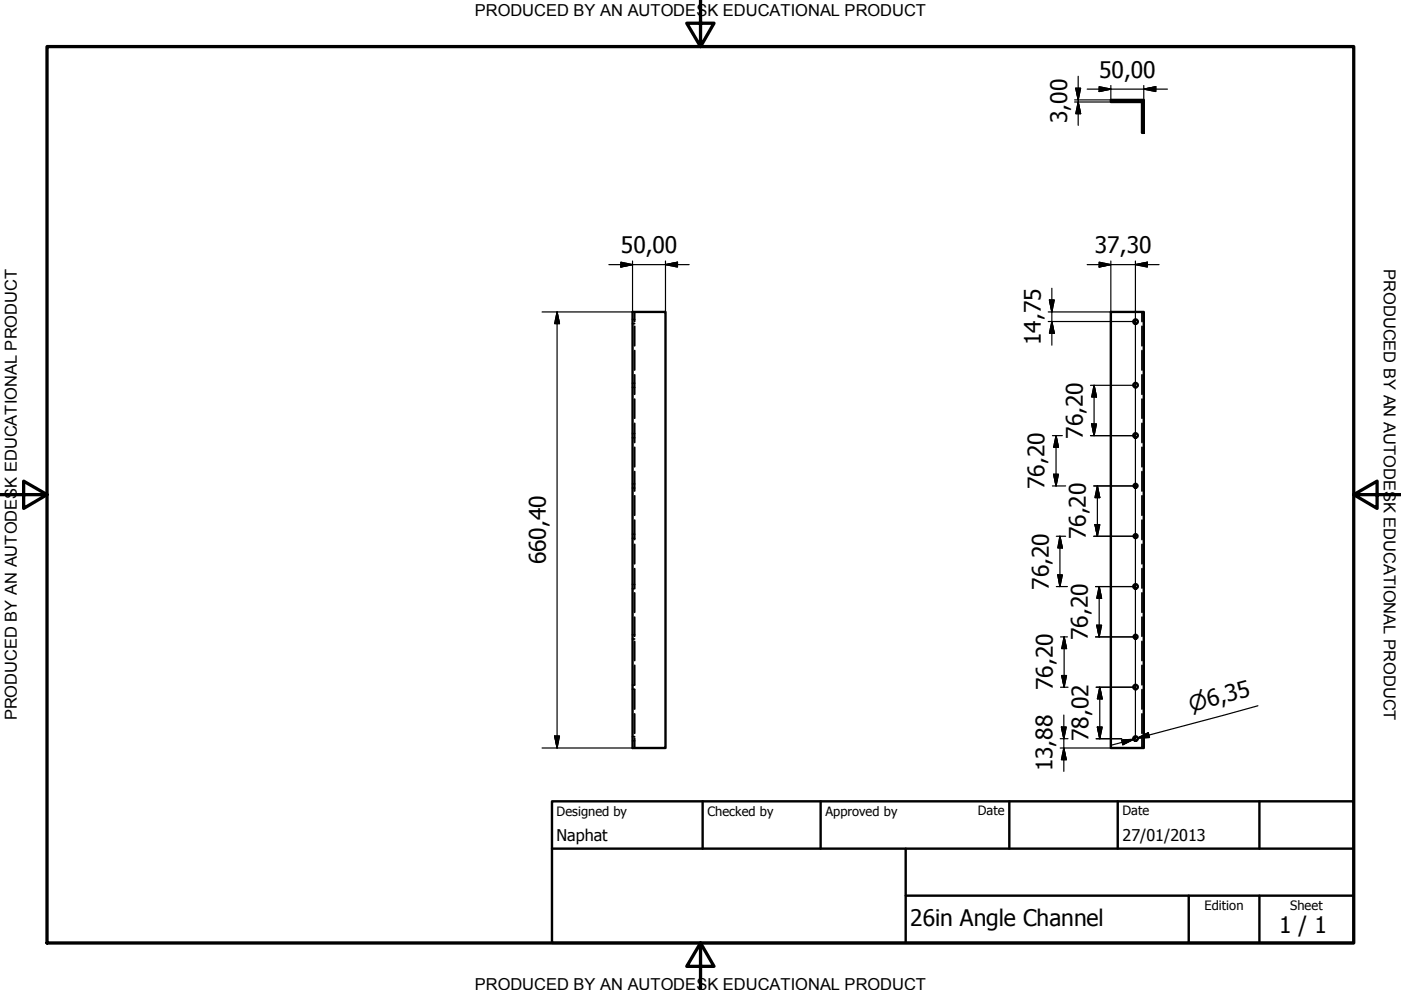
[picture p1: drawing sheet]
<svg xmlns="http://www.w3.org/2000/svg" width="297mm" height="210mm" viewBox="0 0 297 210" stroke-linecap="round" stroke-linejoin="round" font-family="sans-serif">
<!-- layer: Visible (ISO) -->
<g fill="none" stroke="#000" stroke-width=".51">
<path d="M235.5 21.2h7v7h-.4v-6.6h-6.6zM134.1 66.1h7v92.5h-7zM235.5 66.1h7v92.5h-7z"/>
<circle cx="240.8" cy="68.2" r=".48"/>
<circle cx="240.8" cy="81.7" r=".48"/>
<circle cx="240.8" cy="92.3" r=".48"/>
<circle cx="240.8" cy="103" r=".41"/>
<circle cx="240.8" cy="113.7" r=".41"/>
<circle cx="240.8" cy="135" r=".41"/>
<circle cx="240.8" cy="124.3" r=".48"/>
<circle cx="240.8" cy="145.7" r=".48"/>
<circle cx="240.8" cy="156.6" r=".48"/>
</g>
<!-- layer: Hidden (ISO) -->
<g fill="none" stroke="#000" stroke-width=".38">
<path d="M240.3 21.2v.1M240.3 21.5v.1M241.2 21.2v.1M241.2 21.5v.1M134.1 68.6h.1M134.1 67.7h.1M134.4 68.6h.2M134.4 67.7h.2M134.6 66.1v2.1M134.6 69.2v4.1M134.6 74.3v4.2M134.6 79.5v4.1"/>
<path d="M242.1 66.1v2.1M242.1 69.2v4.1M242.1 74.3v4.2M242.1 79.5v4.1M134.1 82.1h.1M134.1 81.3h.1M134.1 92.8h.1M134.1 91.9h.1M134.4 82.1h.2M134.4 81.3h.2M134.4 92.8h.2M134.4 91.9h.2"/>
<path d="M134.6 84.6v4.1M134.6 89.8v4M134.6 94.8v4.2M134.6 100v4.1M242.1 84.6v4.1M242.1 89.8v4M242.1 94.8v4.2M242.1 100v4.1M134.1 103.5h.1M134.1 102.6h.1M134.1 114.1h.1M134.1 113.3h.1"/>
<path d="M134.4 103.5h.2M134.4 102.6h.2M134.4 114.1h.2M134.4 113.3h.2M134.6 105.1v4.2M134.6 110.3v4.1M134.6 115.4v4.1M242.1 105.1v4.2M242.1 110.3v4.1M242.1 115.4v4.1M134.1 124.8h.1M134.1 123.9h.1"/>
<path d="M134.1 135.5h.1M134.1 134.6h.1M134.4 124.8h.2M134.4 123.9h.2M134.4 135.5h.2M134.4 134.6h.2M134.6 120.6v4.1M134.6 125.7v4.1M134.6 130.8v4.1M134.6 136v4.1M242.1 120.6v4.1M242.1 125.7v4.1"/>
<path d="M242.1 130.8v4.1M242.1 136v4.1M134.1 146.1h.1M134.1 145.3h.1M134.1 157.1h.1M134.1 156.2h.1M134.4 146.1h.2M134.4 145.3h.2M134.4 157.1h.2M134.4 156.2h.2M134.6 141.1v4.1M134.6 146.2v4.1"/>
<path d="M134.6 151.4v4.1M134.6 156.5v2.1M242.1 141.1v4.1M242.1 146.2v4.1M242.1 151.4v4.1M242.1 156.5v2.1"/>
</g>
<!-- layer: Border (ISO) -->
<path d="M148.5 -.1v10l-2.9-5h5.8l-2.9 5M10 9.9h277v190h-277zM0 104.9h10l-5-2.9v5.8l5-2.9M287 104.9l5 2.9v-5.8l-5 2.9h10M148.5 199.9l2.9 5h-5.8l2.9-5v10" fill="none" stroke="#000" stroke-width=".7"/>
<!-- layer: Title (ISO) -->
<path d="M117 169.9h170v30h-170zM117 179.9h170M149 169.9v10M174 169.9v10M192 179.9v20M214 169.9v10M237 169.9v10M267 169.9v10M192 189.9h95M252 189.9v10M267 189.9v10" fill="none" stroke="#000" stroke-width=".51"/>
<!-- layer: Dimension (ISO) -->
<g fill="none" stroke="#000" stroke-width=".25">
<path d="M228.1 18.7h1l-.5 2.5zM228.6 16.2v10.4M230.5 18.9h17M233 18.4l2.5 .5-2.5 .5zM235.5 18.1v3.1h-7.7M242.5 18.9l2.5-.5v1zM242.5 18.1v3.1M227.8 21.6h7.7M228.6 21.6l.5 2.5h-1zM129.1 56.1h17M131.6 55.6l2.5 .5-2.5 .5zM134.1 55.3v10.8h-19.2"/>
<path d="M141.1 56.1l2.5-.5v1zM141.1 55.3v10.8M230.5 56.1h15.2M233 55.6l2.5 .5-2.5 .5zM235.5 55.3v10.8h-13.3M240.7 56.1l2.6-.5v1zM240.7 55.3v101.3h-.5M118.1 66.1l.5 2.5h-1zM118.1 66.1v92.5M222.2 68.2h18.5M222.5 63.6h1l-.5 2.5zM223 68.2l.5 2.4h-1z"/>
<path d="M223 61.1v12.1M223.1 92.4h2.1M223.9 92.4l.5 2.4h-1zM223.9 92.4v10.6M231.2 92.4h9.5M231.2 81.7h9.5M231.5 89.9h1l-.5 2.5zM232 81.7l.5 2.5h-1zM232 81.7v10.7M223.1 103h2.8M223.4 100.6h1l-.5 2.4zM224 113.7h1.9"/>
<path d="M224.7 113.7l.5 2.5h-.9zM224.7 113.7v10.7M231.9 113.7h8.8M231.9 103h8.8M232.2 111.2h1l-.5 2.5zM232.7 103l.5 2.5h-1zM232.7 103v10.7M224 124.4h2.3M224.3 121.9h.9l-.5 2.5zM224.9 135h1.4M225.6 135l.5 2.5h-1zM225.6 135v10.7"/>
<path d="M232.3 135h8.4M232.3 124.4h8.4M232.5 132.6h1.1l-.6 2.4zM233 124.4l.6 2.4h-1.1zM233 124.4v10.6M114.9 158.6h19.2M117.6 156.1h1l-.5 2.5zM224.8 158.6h10.7M224.8 156.6h1.6M224.9 145.7h1.5M225 154.1h1.1l-.5 2.5zM225.1 143.2h1l-.5 2.5z"/>
<path d="M225.6 158.6l.5 2.5h-1.1zM225.6 151.6v11.9M232.4 156.6h5.4M232.4 145.7h8.3M232.7 154.1h1l-.5 2.5zM233.2 145.7l.5 2.5h-1zM233.2 145.7v10.9M237.8 156.9l2.5-.1-2.2 1.1zM240.3 156.8l-4.8 1.2M241.2 156.5l2.3-1.1 .2 1zM266.7 149.6l-25.5 6.9 2.4-.6"/>
</g>
<g fill="#000" stroke="#000" stroke-width=".25">
<path d="M228.1 18.7l.5 2.5zM228.1 18.7h1l-.5 2.5zM233 19.4l2.5-.5zM233 18.4l2.5 .5-2.5 .5zM242.5 18.9l2.5-.5zM242.5 18.9l2.5-.5v1zM228.6 21.6l.5 2.5zM228.6 21.6l.5 2.5h-1zM131.6 56.6l2.5-.5zM131.6 55.6l2.5 .5-2.5 .5zM141.1 56.1l2.5-.5zM141.1 56.1l2.5-.5v1z"/>
<path d="M233 56.6l2.5-.5zM233 55.6l2.5 .5-2.5 .5zM240.7 56.1l2.6-.5zM240.7 56.1l2.6-.5v1zM118.1 66.1l.5 2.5zM118.1 66.1l.5 2.5h-1zM222.5 63.6l.5 2.5zM222.5 63.6h1l-.5 2.5zM223 68.2l.5 2.4zM223 68.2l.5 2.4h-1zM223.9 92.4l.5 2.4zM223.9 92.4l.5 2.4h-1z"/>
<path d="M231.5 89.9l.5 2.5zM231.5 89.9h1l-.5 2.5zM232 81.7l.5 2.5zM232 81.7l.5 2.5h-1zM223.4 100.6l.5 2.4zM223.4 100.6h1l-.5 2.4zM224.7 113.7l.5 2.5zM224.7 113.7l.5 2.5h-.9zM232.2 111.2l.5 2.5zM232.2 111.2h1l-.5 2.5zM232.7 103l.5 2.5zM232.7 103l.5 2.5h-1z"/>
<path d="M224.3 121.9l.4 2.5zM224.3 121.9h.9l-.5 2.5zM225.6 135l.5 2.5zM225.6 135l.5 2.5h-1zM232.5 132.6l.5 2.4zM232.5 132.6h1.1l-.6 2.4zM233 124.4l.6 2.4zM233 124.4l.6 2.4h-1.1zM117.6 156.1l.5 2.5zM117.6 156.1h1l-.5 2.5zM225 154.1l.6 2.5zM225 154.1h1.1l-.5 2.5z"/>
<path d="M225.1 143.2l.5 2.5zM225.1 143.2h1l-.5 2.5zM232.7 154.1l.5 2.5zM232.7 154.1h1l-.5 2.5zM233.2 145.7l.5 2.5zM233.2 145.7l.5 2.5h-1zM238.1 157.9l2.2-1.1zM237.8 156.9l2.5-.1-2.2 1.1zM241.2 156.5l2.3-1.1zM241.2 156.5l2.3-1.1 .2 1zM225.6 158.6l.5 2.5zM225.6 158.6l.5 2.5h-1.1z"/>
</g>
<g font-size="4.8">
<text x="233" y="16.5">50,00</text>
<text x="226.3" y="26.1" transform="rotate(-90 226.3 26.1)">3,00</text>
<text x="131.6" y="53.7">50,00</text>
<text x="232.2" y="53.7">37,30</text>
<text x="220.7" y="73.1" transform="rotate(-90 220.7 73.1)">14,75</text>
<text x="229.6" y="93" transform="rotate(-90 229.6 93)">76,20</text>
<text x="221.5" y="103.7" transform="rotate(-90 221.5 103.7)">76,20</text>
<text x="115.8" y="119.6" transform="rotate(-90 115.8 119.6)">660,40</text>
<text x="230.3" y="114.3" transform="rotate(-90 230.3 114.3)">76,20</text>
<text x="222.4" y="125" transform="rotate(-90 222.4 125)">76,20</text>
<text x="230.6" y="135.7" transform="rotate(-90 230.6 135.7)">76,20</text>
<text x="223.2" y="146.3" transform="rotate(-90 223.2 146.3)">76,20</text>
<text x="230.8" y="157.1" transform="rotate(-90 230.8 157.1)">78,02</text>
<text x="223.1" y="163.5" transform="rotate(-90 223.1 163.5)">13,88</text>
<text x="193" y="196.3">26in Angle Channel</text>
<text x="271.2" y="197.8">1 / 1</text>
</g>
<text font-size="4.6" x="252.5" y="151" transform="rotate(-15 252.5 151)">⌀6,35</text>
<g font-size="3.5">
<text x="100.6" y="3.5">PRODUCED BY AN AUTODESK EDUCATIONAL PRODUCT</text>
<text x="293.4" y="57.1" transform="rotate(90 293.4 57.1)">PRODUCED BY AN AUTODESK EDUCATIONAL PRODUCT</text>
<text x="3.6" y="152.8" transform="rotate(-90 3.6 152.8)">PRODUCED BY AN AUTODESK EDUCATIONAL PRODUCT</text>
<text x="100.6" y="209.9">PRODUCED BY AN AUTODESK EDUCATIONAL PRODUCT</text>
</g>
<g font-size="3.4">
<text x="118" y="178.2">Naphat</text>
<text x="238" y="178.3">27/01/2013</text>
</g>
<g font-size="2.7">
<text x="118" y="173">Designed by</text>
<text x="150" y="173">Checked by</text>
<text x="175" y="173">Approved by</text>
<text x="207.3" y="172.9">Date</text>
<text x="238" y="172.9">Date</text>
<text x="255.4" y="193">Edition</text>
<text x="273.6" y="193">Sheet</text>
</g>
</svg>
